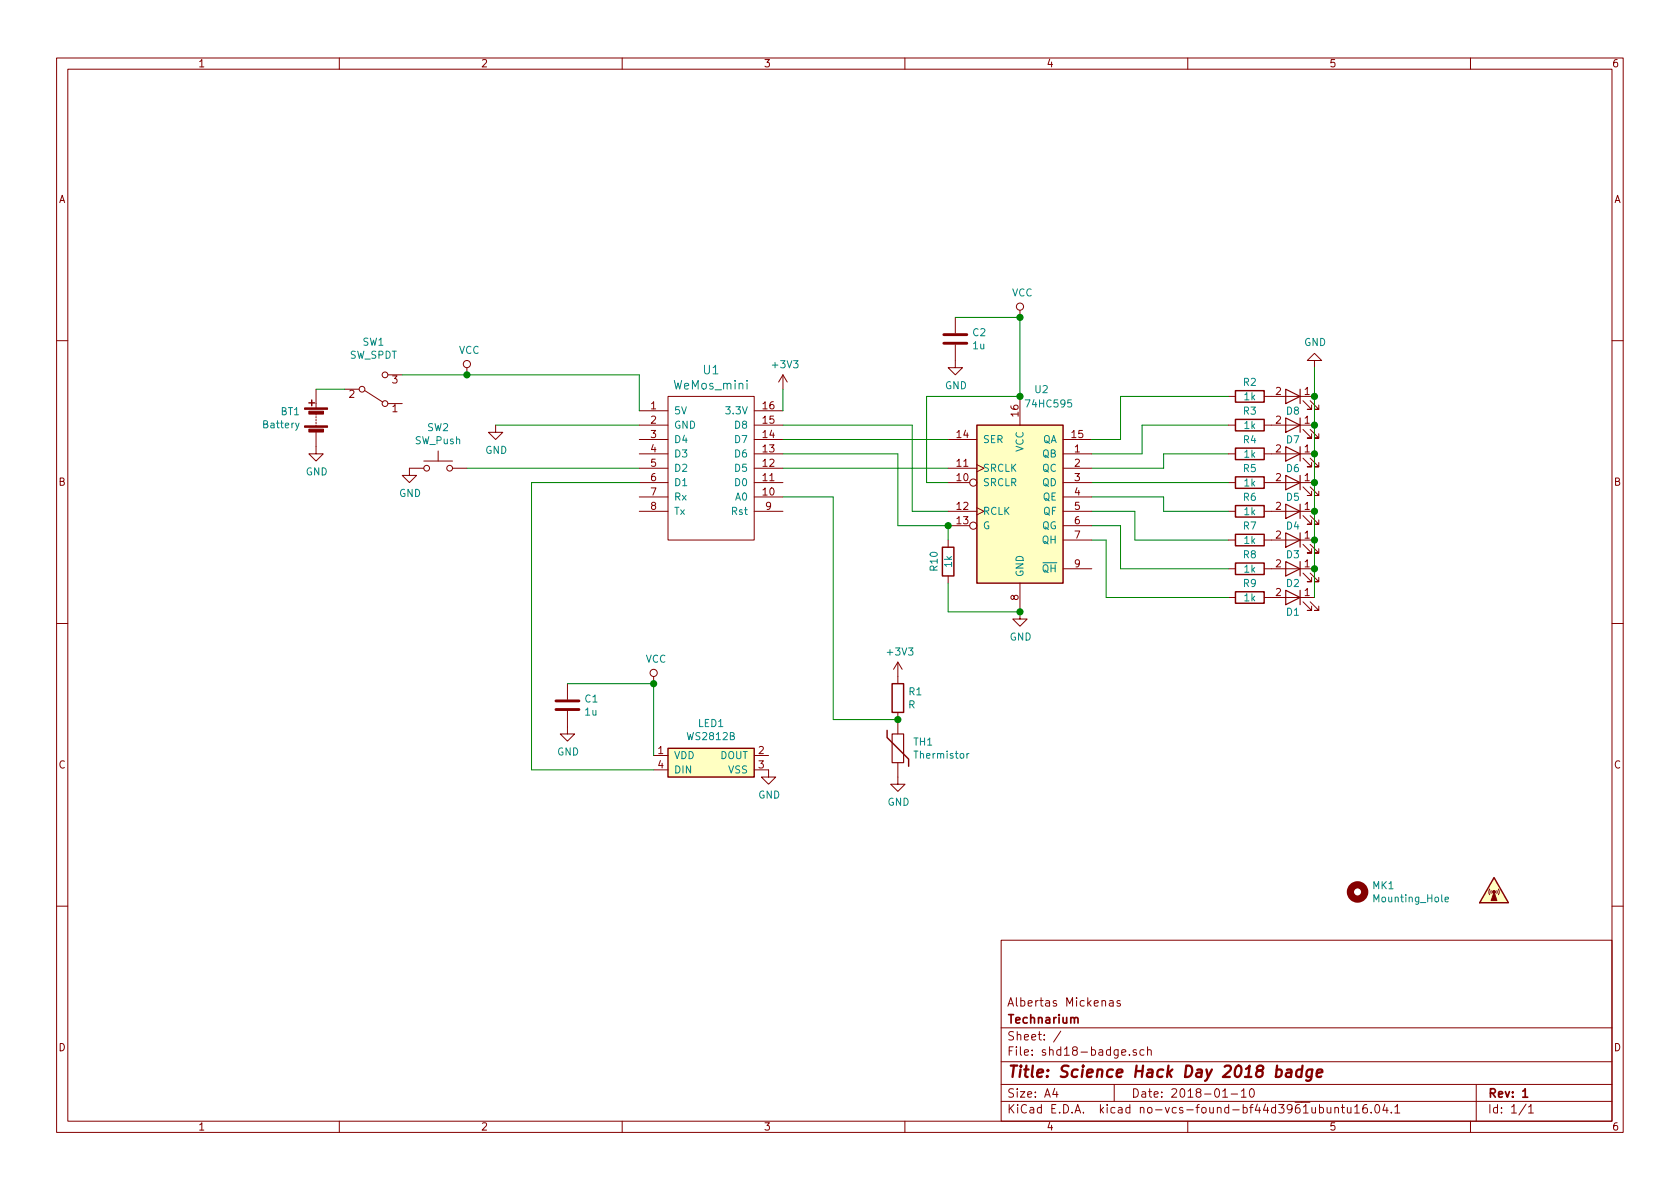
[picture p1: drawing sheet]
EESchema Schematic File Version 4
LIBS:shd18-badge-cache
EELAYER 26 0
EELAYER END
$Descr A4 11693 8268
encoding utf-8
Sheet 1 1
Title "Science Hack Day 2018 badge"
Date "2018-01-10"
Rev "1"
Comp "Technarium"
Comment1 "Albertas Mickenas"
Comment2 ""
Comment3 ""
Comment4 ""
$EndDescr
$Comp
L wemos_mini:WeMos_mini U1
U 1 1
P 4950 3200
F 0 "U1" H 4950 3837 60  0000 C CNN
F 1 "WeMos_mini" H 4950 3731 60  0000 C CNN
F 2 "wemos:D1_mini_board" H 4950 3837 60  0001 C CNN
F 3 "http://www.wemos.cc/Products/d1_mini.html" H 4950 3731 60  0001 C CNN
F 4 "?" H 4950 3200 50  0001 C CNN "PartNo"
F 5 "?" H 4950 3200 50  0001 C CNN "Manufacturer"
F 6 "?" H 4950 3200 50  0001 C CNN "Distributor"
	1    4950 3200
	1    0    0    -1  
$EndComp
$Comp
L Logic_74xx:74HC595 U2
U 1 1
P 7100 3450
F 0 "U2" H 7250 4200 50  0000 C CNN
F 1 "74HC595" H 7300 4100 50  0000 C CNN
F 2 "Housings_SOIC:SOIC-16_3.9x9.9mm_Pitch1.27mm" H 7100 3450 50  0001 C CNN
F 3 "http://www.nxp.com/documents/data_sheet/74HC_HCT595.pdf" H 7100 3450 50  0001 C CNN
F 4 "?" H 7100 3450 50  0001 C CNN "PartNo"
F 5 "?" H 7100 3450 50  0001 C CNN "Manufacturer"
F 6 "?" H 7100 3450 50  0001 C CNN "Distributor"
	1    7100 3450
	1    0    0    -1  
$EndComp
$Comp
L power:VCC #PWR01
U 1 1
P 7100 2200
F 0 "#PWR01" H 7100 2050 50  0001 C CNN
F 1 "VCC" H 7117 2373 50  0000 C CNN
F 2 "" H 7100 2200 50  0001 C CNN
F 3 "" H 7100 2200 50  0001 C CNN
	1    7100 2200
	1    0    0    -1  
$EndComp
Wire Wire Line
	7100 2750 6450 2750
Wire Wire Line
	6450 2750 6450 3350
Wire Wire Line
	6450 3350 6600 3350
Wire Wire Line
	6600 4250 7100 4250
$Comp
L power:GND #PWR02
U 1 1
P 7100 4250
F 0 "#PWR02" H 7100 4000 50  0001 C CNN
F 1 "GND" H 7105 4077 50  0000 C CNN
F 2 "" H 7100 4250 50  0001 C CNN
F 3 "" H 7100 4250 50  0001 C CNN
	1    7100 4250
	1    0    0    -1  
$EndComp
Connection ~ 7100 4250
Wire Wire Line
	5450 2950 6350 2950
$Comp
L device:Thermistor TH1
U 1 1
P 6250 5200
F 0 "TH1" H 6355 5246 50  0000 L CNN
F 1 "Thermistor" H 6355 5155 50  0000 L CNN
F 2 "Resistors_SMD:R_0603" H 6250 5200 50  0001 C CNN
F 3 "" H 6250 5200 50  0001 C CNN
F 4 "?" H 6250 5200 50  0001 C CNN "PartNo"
F 5 "?" H 6250 5200 50  0001 C CNN "Manufacturer"
F 6 "?" H 6250 5200 50  0001 C CNN "Distributor"
	1    6250 5200
	1    0    0    -1  
$EndComp
$Comp
L device:R R1
U 1 1
P 6250 4850
F 0 "R1" H 6320 4896 50  0000 L CNN
F 1 "R" H 6320 4805 50  0000 L CNN
F 2 "Resistors_SMD:R_0603" V 6180 4850 50  0001 C CNN
F 3 "" H 6250 4850 50  0001 C CNN
F 4 "?" H 6250 4850 50  0001 C CNN "PartNo"
F 5 "?" H 6250 4850 50  0001 C CNN "Manufacturer"
F 6 "?" H 6250 4850 50  0001 C CNN "Distributor"
	1    6250 4850
	1    0    0    -1  
$EndComp
$Comp
L power:+3V3 #PWR03
U 1 1
P 5450 2700
F 0 "#PWR03" H 5450 2550 50  0001 C CNN
F 1 "+3V3" H 5465 2873 50  0000 C CNN
F 2 "" H 5450 2700 50  0001 C CNN
F 3 "" H 5450 2700 50  0001 C CNN
	1    5450 2700
	1    0    0    -1  
$EndComp
Wire Wire Line
	5450 2700 5450 2850
$Comp
L power:+3V3 #PWR04
U 1 1
P 6250 4700
F 0 "#PWR04" H 6250 4550 50  0001 C CNN
F 1 "+3V3" H 6265 4873 50  0000 C CNN
F 2 "" H 6250 4700 50  0001 C CNN
F 3 "" H 6250 4700 50  0001 C CNN
	1    6250 4700
	1    0    0    -1  
$EndComp
$Comp
L power:GND #PWR05
U 1 1
P 6250 5400
F 0 "#PWR05" H 6250 5150 50  0001 C CNN
F 1 "GND" H 6255 5227 50  0000 C CNN
F 2 "" H 6250 5400 50  0001 C CNN
F 3 "" H 6250 5400 50  0001 C CNN
	1    6250 5400
	1    0    0    -1  
$EndComp
Wire Wire Line
	6250 5000 5800 5000
Wire Wire Line
	5800 5000 5800 3450
Wire Wire Line
	5800 3450 5450 3450
Connection ~ 6250 5000
$Comp
L power:GND #PWR06
U 1 1
P 3450 2950
F 0 "#PWR06" H 3450 2700 50  0001 C CNN
F 1 "GND" H 3455 2777 50  0000 C CNN
F 2 "" H 3450 2950 50  0001 C CNN
F 3 "" H 3450 2950 50  0001 C CNN
	1    3450 2950
	1    0    0    -1  
$EndComp
Wire Wire Line
	3450 2950 4450 2950
$Comp
L device:Battery BT1
U 1 1
P 2200 2900
F 0 "BT1" H 2308 2946 50  0000 L CNN
F 1 "Battery" H 2308 2855 50  0000 L CNN
F 2 "Battery_Holders:Keystone_2479_3xAAA" V 2200 2960 50  0001 C CNN
F 3 "~" V 2200 2960 50  0001 C CNN
F 4 "?" H 2200 2900 50  0001 C CNN "PartNo"
F 5 "?" H 2200 2900 50  0001 C CNN "Manufacturer"
F 6 "?" H 2200 2900 50  0001 C CNN "Distributor"
	1    2200 2900
	-1   0    0    -1  
$EndComp
$Comp
L power:GND #PWR07
U 1 1
P 2200 3100
F 0 "#PWR07" H 2200 2850 50  0001 C CNN
F 1 "GND" H 2205 2927 50  0000 C CNN
F 2 "" H 2200 3100 50  0001 C CNN
F 3 "" H 2200 3100 50  0001 C CNN
	1    2200 3100
	1    0    0    -1  
$EndComp
$Comp
L power:VCC #PWR08
U 1 1
P 3250 2600
F 0 "#PWR08" H 3250 2450 50  0001 C CNN
F 1 "VCC" H 3267 2773 50  0000 C CNN
F 2 "" H 3250 2600 50  0001 C CNN
F 3 "" H 3250 2600 50  0001 C CNN
	1    3250 2600
	1    0    0    -1  
$EndComp
Wire Wire Line
	4450 2600 4450 2850
$Comp
L device:LED D1
U 1 1
P 9000 4150
F 0 "D1" H 9000 4050 50  0000 C CNN
F 1 "LED" H 8992 3986 50  0001 C CNN
F 2 "LEDs:LED_0603" H 9000 4150 50  0001 C CNN
F 3 "~" H 9000 4150 50  0001 C CNN
F 4 "?" H 9000 4150 50  0001 C CNN "PartNo"
F 5 "?" H 9000 4150 50  0001 C CNN "Manufacturer"
F 6 "?" H 9000 4150 50  0001 C CNN "Distributor"
	1    9000 4150
	-1   0    0    -1  
$EndComp
$Comp
L power:GND #PWR09
U 1 1
P 9150 2550
F 0 "#PWR09" H 9150 2300 50  0001 C CNN
F 1 "GND" H 9155 2377 50  0000 C CNN
F 2 "" H 9150 2550 50  0001 C CNN
F 3 "" H 9150 2550 50  0001 C CNN
	1    9150 2550
	1    0    0    1   
$EndComp
$Comp
L device:R R2
U 1 1
P 8700 2750
F 0 "R2" V 8600 2750 50  0000 C CNN
F 1 "1k" V 8700 2750 50  0000 C CNN
F 2 "Resistors_SMD:R_0603" V 8630 2750 50  0001 C CNN
F 3 "" H 8700 2750 50  0001 C CNN
F 4 "?" H 8700 2750 50  0001 C CNN "PartNo"
F 5 "?" H 8700 2750 50  0001 C CNN "Manufacturer"
F 6 "?" H 8700 2750 50  0001 C CNN "Distributor"
	1    8700 2750
	0    1    1    0   
$EndComp
$Comp
L device:R R3
U 1 1
P 8700 2950
F 0 "R3" V 8600 2950 50  0000 C CNN
F 1 "1k" V 8700 2950 50  0000 C CNN
F 2 "Resistors_SMD:R_0603" V 8630 2950 50  0001 C CNN
F 3 "" H 8700 2950 50  0001 C CNN
F 4 "?" H 8700 2950 50  0001 C CNN "PartNo"
F 5 "?" H 8700 2950 50  0001 C CNN "Manufacturer"
F 6 "?" H 8700 2950 50  0001 C CNN "Distributor"
	1    8700 2950
	0    1    1    0   
$EndComp
$Comp
L device:R R4
U 1 1
P 8700 3150
F 0 "R4" V 8600 3150 50  0000 C CNN
F 1 "1k" V 8700 3150 50  0000 C CNN
F 2 "Resistors_SMD:R_0603" V 8630 3150 50  0001 C CNN
F 3 "" H 8700 3150 50  0001 C CNN
F 4 "?" H 8700 3150 50  0001 C CNN "PartNo"
F 5 "?" H 8700 3150 50  0001 C CNN "Manufacturer"
F 6 "?" H 8700 3150 50  0001 C CNN "Distributor"
	1    8700 3150
	0    1    1    0   
$EndComp
$Comp
L device:R R5
U 1 1
P 8700 3350
F 0 "R5" V 8600 3350 50  0000 C CNN
F 1 "1k" V 8700 3350 50  0000 C CNN
F 2 "Resistors_SMD:R_0603" V 8630 3350 50  0001 C CNN
F 3 "" H 8700 3350 50  0001 C CNN
F 4 "?" H 8700 3350 50  0001 C CNN "PartNo"
F 5 "?" H 8700 3350 50  0001 C CNN "Manufacturer"
F 6 "?" H 8700 3350 50  0001 C CNN "Distributor"
	1    8700 3350
	0    1    1    0   
$EndComp
$Comp
L device:R R6
U 1 1
P 8700 3550
F 0 "R6" V 8600 3550 50  0000 C CNN
F 1 "1k" V 8700 3550 50  0000 C CNN
F 2 "Resistors_SMD:R_0603" V 8630 3550 50  0001 C CNN
F 3 "" H 8700 3550 50  0001 C CNN
F 4 "?" H 8700 3550 50  0001 C CNN "PartNo"
F 5 "?" H 8700 3550 50  0001 C CNN "Manufacturer"
F 6 "?" H 8700 3550 50  0001 C CNN "Distributor"
	1    8700 3550
	0    1    1    0   
$EndComp
$Comp
L device:R R7
U 1 1
P 8700 3750
F 0 "R7" V 8600 3750 50  0000 C CNN
F 1 "1k" V 8700 3750 50  0000 C CNN
F 2 "Resistors_SMD:R_0603" V 8630 3750 50  0001 C CNN
F 3 "" H 8700 3750 50  0001 C CNN
F 4 "?" H 8700 3750 50  0001 C CNN "PartNo"
F 5 "?" H 8700 3750 50  0001 C CNN "Manufacturer"
F 6 "?" H 8700 3750 50  0001 C CNN "Distributor"
	1    8700 3750
	0    1    1    0   
$EndComp
$Comp
L device:R R8
U 1 1
P 8700 3950
F 0 "R8" V 8600 3950 50  0000 C CNN
F 1 "1k" V 8700 3950 50  0000 C CNN
F 2 "Resistors_SMD:R_0603" V 8630 3950 50  0001 C CNN
F 3 "" H 8700 3950 50  0001 C CNN
F 4 "?" H 8700 3950 50  0001 C CNN "PartNo"
F 5 "?" H 8700 3950 50  0001 C CNN "Manufacturer"
F 6 "?" H 8700 3950 50  0001 C CNN "Distributor"
	1    8700 3950
	0    1    1    0   
$EndComp
$Comp
L device:R R9
U 1 1
P 8700 4150
F 0 "R9" V 8600 4150 50  0000 C CNN
F 1 "1k" V 8700 4150 50  0000 C CNN
F 2 "Resistors_SMD:R_0603" V 8630 4150 50  0001 C CNN
F 3 "" H 8700 4150 50  0001 C CNN
F 4 "?" H 8700 4150 50  0001 C CNN "PartNo"
F 5 "?" H 8700 4150 50  0001 C CNN "Manufacturer"
F 6 "?" H 8700 4150 50  0001 C CNN "Distributor"
	1    8700 4150
	0    1    1    0   
$EndComp
Wire Wire Line
	7600 3050 7800 3050
Wire Wire Line
	7800 3050 7800 2750
Wire Wire Line
	7800 2750 8550 2750
Wire Wire Line
	7600 3150 7950 3150
Wire Wire Line
	7950 3150 7950 2950
Wire Wire Line
	7950 2950 8550 2950
Wire Wire Line
	7600 3250 8100 3250
Wire Wire Line
	8100 3250 8100 3150
Wire Wire Line
	8100 3150 8550 3150
Wire Wire Line
	7600 3350 8550 3350
Wire Wire Line
	7600 3450 8100 3450
Wire Wire Line
	8100 3450 8100 3550
Wire Wire Line
	8100 3550 8550 3550
Wire Wire Line
	7600 3550 7900 3550
Wire Wire Line
	7900 3550 7900 3750
Wire Wire Line
	7900 3750 8550 3750
Wire Wire Line
	7600 3650 7800 3650
Wire Wire Line
	7800 3650 7800 3950
Wire Wire Line
	7800 3950 8550 3950
Wire Wire Line
	7600 3750 7700 3750
Wire Wire Line
	7700 3750 7700 4150
Wire Wire Line
	7700 4150 8550 4150
$Comp
L device:C C2
U 1 1
P 6650 2350
F 0 "C2" H 6765 2396 50  0000 L CNN
F 1 "1u" H 6765 2305 50  0000 L CNN
F 2 "Capacitors_SMD:C_0603" H 6688 2200 50  0001 C CNN
F 3 "" H 6650 2350 50  0001 C CNN
F 4 "?" H 6650 2350 50  0001 C CNN "PartNo"
F 5 "?" H 6650 2350 50  0001 C CNN "Manufacturer"
F 6 "?" H 6650 2350 50  0001 C CNN "Distributor"
	1    6650 2350
	1    0    0    -1  
$EndComp
$Comp
L power:GND #PWR010
U 1 1
P 6650 2500
F 0 "#PWR010" H 6650 2250 50  0001 C CNN
F 1 "GND" H 6655 2327 50  0000 C CNN
F 2 "" H 6650 2500 50  0001 C CNN
F 3 "" H 6650 2500 50  0001 C CNN
	1    6650 2500
	1    0    0    -1  
$EndComp
Wire Wire Line
	6650 2200 7100 2200
Wire Wire Line
	7100 2200 7100 2750
Connection ~ 7100 2200
Connection ~ 7100 2750
$Comp
L device:C C1
U 1 1
P 3950 4900
F 0 "C1" H 4065 4946 50  0000 L CNN
F 1 "1u" H 4065 4855 50  0000 L CNN
F 2 "Capacitors_SMD:C_0603" H 3988 4750 50  0001 C CNN
F 3 "" H 3950 4900 50  0001 C CNN
F 4 "?" H 3950 4900 50  0001 C CNN "PartNo"
F 5 "?" H 3950 4900 50  0001 C CNN "Manufacturer"
F 6 "?" H 3950 4900 50  0001 C CNN "Distributor"
	1    3950 4900
	1    0    0    -1  
$EndComp
$Comp
L Worldsemi:WS2812B LED1
U 1 1
P 4950 5250
F 0 "LED1" H 4950 5475 50  0000 C CNN
F 1 "WS2812B" H 4950 5384 50  0000 C CNN
F 2 "LEDs:LED_WS2812B-PLCC4" H 4950 4950 50  0001 C CNN
F 3 "http://www.world-semi.com/uploads/soft/150522/1-150522091P5.pdf" H 4950 5200 50  0001 C CNN
F 4 "?" H 4950 5250 50  0001 C CNN "PartNo"
F 5 "?" H 4950 5250 50  0001 C CNN "Manufacturer"
F 6 "?" H 4950 5250 50  0001 C CNN "Distributor"
	1    4950 5250
	1    0    0    -1  
$EndComp
$Comp
L power:GND #PWR011
U 1 1
P 5350 5350
F 0 "#PWR011" H 5350 5100 50  0001 C CNN
F 1 "GND" H 5355 5177 50  0000 C CNN
F 2 "" H 5350 5350 50  0001 C CNN
F 3 "" H 5350 5350 50  0001 C CNN
	1    5350 5350
	1    0    0    -1  
$EndComp
$Comp
L power:VCC #PWR012
U 1 1
P 4550 4750
F 0 "#PWR012" H 4550 4600 50  0001 C CNN
F 1 "VCC" H 4567 4923 50  0000 C CNN
F 2 "" H 4550 4750 50  0001 C CNN
F 3 "" H 4550 4750 50  0001 C CNN
	1    4550 4750
	1    0    0    -1  
$EndComp
$Comp
L power:GND #PWR013
U 1 1
P 3950 5050
F 0 "#PWR013" H 3950 4800 50  0001 C CNN
F 1 "GND" H 3955 4877 50  0000 C CNN
F 2 "" H 3950 5050 50  0001 C CNN
F 3 "" H 3950 5050 50  0001 C CNN
	1    3950 5050
	1    0    0    -1  
$EndComp
Wire Wire Line
	3950 4750 4550 4750
Wire Wire Line
	4550 4750 4550 5250
Connection ~ 4550 4750
Wire Wire Line
	4450 3350 3700 3350
Wire Wire Line
	3700 3350 3700 5350
Wire Wire Line
	3700 5350 4550 5350
$Comp
L Switch:SW_Push SW2
U 1 1
P 3050 3250
F 0 "SW2" H 3050 3535 50  0000 C CNN
F 1 "SW_Push" H 3050 3444 50  0000 C CNN
F 2 "wemos:4P-SMD-6.2X6.2X4H" H 3050 3450 50  0001 C CNN
F 3 "" H 3050 3450 50  0001 C CNN
F 4 "?" H 3050 3250 50  0001 C CNN "PartNo"
F 5 "?" H 3050 3250 50  0001 C CNN "Manufacturer"
F 6 "?" H 3050 3250 50  0001 C CNN "Distributor"
	1    3050 3250
	1    0    0    -1  
$EndComp
$Comp
L power:GND #PWR014
U 1 1
P 2850 3250
F 0 "#PWR014" H 2850 3000 50  0001 C CNN
F 1 "GND" H 2855 3077 50  0000 C CNN
F 2 "" H 2850 3250 50  0001 C CNN
F 3 "" H 2850 3250 50  0001 C CNN
	1    2850 3250
	1    0    0    -1  
$EndComp
Wire Wire Line
	4450 3250 3250 3250
$Comp
L Switch:SW_SPDT SW1
U 1 1
P 2600 2700
F 0 "SW1" H 2600 2375 50  0000 C CNN
F 1 "SW_SPDT" H 2600 2466 50  0000 C CNN
F 2 "wemos:SWITCH-SPST-SMD-A" H 2600 2700 50  0001 C CNN
F 3 "" H 2600 2700 50  0001 C CNN
F 4 "?" H 2600 2700 50  0001 C CNN "PartNo"
F 5 "?" H 2600 2700 50  0001 C CNN "Manufacturer"
F 6 "?" H 2600 2700 50  0001 C CNN "Distributor"
	1    2600 2700
	1    0    0    1   
$EndComp
Wire Wire Line
	2200 2700 2400 2700
Wire Wire Line
	2800 2600 3250 2600
Connection ~ 3250 2600
Wire Wire Line
	3250 2600 4450 2600
Wire Wire Line
	5450 3050 6600 3050
Wire Wire Line
	5450 3250 6600 3250
Wire Wire Line
	6350 3550 6600 3550
Wire Wire Line
	6350 2950 6350 3550
$Comp
L device:LED D2
U 1 1
P 9000 3950
F 0 "D2" H 9000 3850 50  0000 C CNN
F 1 "LED" H 8992 3786 50  0001 C CNN
F 2 "LEDs:LED_0603" H 9000 3950 50  0001 C CNN
F 3 "~" H 9000 3950 50  0001 C CNN
F 4 "?" H 9000 3950 50  0001 C CNN "PartNo"
F 5 "?" H 9000 3950 50  0001 C CNN "Manufacturer"
F 6 "?" H 9000 3950 50  0001 C CNN "Distributor"
	1    9000 3950
	-1   0    0    -1  
$EndComp
$Comp
L device:LED D3
U 1 1
P 9000 3750
F 0 "D3" H 9000 3650 50  0000 C CNN
F 1 "LED" H 8992 3586 50  0001 C CNN
F 2 "LEDs:LED_0603" H 9000 3750 50  0001 C CNN
F 3 "~" H 9000 3750 50  0001 C CNN
F 4 "?" H 9000 3750 50  0001 C CNN "PartNo"
F 5 "?" H 9000 3750 50  0001 C CNN "Manufacturer"
F 6 "?" H 9000 3750 50  0001 C CNN "Distributor"
	1    9000 3750
	-1   0    0    -1  
$EndComp
$Comp
L device:LED D4
U 1 1
P 9000 3550
F 0 "D4" H 9000 3450 50  0000 C CNN
F 1 "LED" H 8992 3386 50  0001 C CNN
F 2 "LEDs:LED_0603" H 9000 3550 50  0001 C CNN
F 3 "~" H 9000 3550 50  0001 C CNN
F 4 "?" H 9000 3550 50  0001 C CNN "PartNo"
F 5 "?" H 9000 3550 50  0001 C CNN "Manufacturer"
F 6 "?" H 9000 3550 50  0001 C CNN "Distributor"
	1    9000 3550
	-1   0    0    -1  
$EndComp
Wire Wire Line
	9150 4150 9150 3950
$Comp
L device:LED D5
U 1 1
P 9000 3350
F 0 "D5" H 9000 3250 50  0000 C CNN
F 1 "LED" H 8992 3186 50  0001 C CNN
F 2 "LEDs:LED_0603" H 9000 3350 50  0001 C CNN
F 3 "~" H 9000 3350 50  0001 C CNN
F 4 "?" H 9000 3350 50  0001 C CNN "PartNo"
F 5 "?" H 9000 3350 50  0001 C CNN "Manufacturer"
F 6 "?" H 9000 3350 50  0001 C CNN "Distributor"
	1    9000 3350
	-1   0    0    -1  
$EndComp
$Comp
L device:LED D6
U 1 1
P 9000 3150
F 0 "D6" H 9000 3050 50  0000 C CNN
F 1 "LED" H 8992 2986 50  0001 C CNN
F 2 "LEDs:LED_0603" H 9000 3150 50  0001 C CNN
F 3 "~" H 9000 3150 50  0001 C CNN
F 4 "?" H 9000 3150 50  0001 C CNN "PartNo"
F 5 "?" H 9000 3150 50  0001 C CNN "Manufacturer"
F 6 "?" H 9000 3150 50  0001 C CNN "Distributor"
	1    9000 3150
	-1   0    0    -1  
$EndComp
$Comp
L device:LED D7
U 1 1
P 9000 2950
F 0 "D7" H 9000 2850 50  0000 C CNN
F 1 "LED" H 8992 2786 50  0001 C CNN
F 2 "LEDs:LED_0603" H 9000 2950 50  0001 C CNN
F 3 "~" H 9000 2950 50  0001 C CNN
F 4 "?" H 9000 2950 50  0001 C CNN "PartNo"
F 5 "?" H 9000 2950 50  0001 C CNN "Manufacturer"
F 6 "?" H 9000 2950 50  0001 C CNN "Distributor"
	1    9000 2950
	-1   0    0    -1  
$EndComp
$Comp
L device:LED D8
U 1 1
P 9000 2750
F 0 "D8" H 9000 2650 50  0000 C CNN
F 1 "LED" H 8992 2586 50  0001 C CNN
F 2 "LEDs:LED_0603" H 9000 2750 50  0001 C CNN
F 3 "~" H 9000 2750 50  0001 C CNN
F 4 "?" H 9000 2750 50  0001 C CNN "PartNo"
F 5 "?" H 9000 2750 50  0001 C CNN "Manufacturer"
F 6 "?" H 9000 2750 50  0001 C CNN "Distributor"
	1    9000 2750
	-1   0    0    -1  
$EndComp
Connection ~ 9150 3950
Wire Wire Line
	9150 3950 9150 3750
Connection ~ 9150 3750
Wire Wire Line
	9150 3750 9150 3550
Connection ~ 9150 3550
Wire Wire Line
	9150 3550 9150 3350
Connection ~ 9150 3350
Wire Wire Line
	9150 3350 9150 3150
Connection ~ 9150 3150
Wire Wire Line
	9150 3150 9150 2950
Connection ~ 9150 2950
Wire Wire Line
	9150 2950 9150 2750
Connection ~ 9150 2750
Wire Wire Line
	9150 2750 9150 2550
$Comp
L Graphic:SYM_Radio_Waves_Small #SYM1
U 1 1
P 10400 6200
F 0 "#SYM1" H 10400 6340 50  0001 C CNN
F 1 "SYM_Radio_Waves_Small" H 10400 6075 50  0001 C CNN
F 2 "wemos:letunas" H 10400 6025 50  0001 C CNN
F 3 "~" H 10430 6000 50  0001 C CNN
F 4 "?" H 10400 6200 50  0001 C CNN "PartNo"
F 5 "?" H 10400 6200 50  0001 C CNN "Manufacturer"
F 6 "?" H 10400 6200 50  0001 C CNN "Distributor"
	1    10400 6200
	1    0    0    -1  
$EndComp
$Comp
L Mechanical:Mounting_Hole MK1
U 1 1
P 9450 6200
F 0 "MK1" H 9550 6246 50  0000 L CNN
F 1 "Mounting_Hole" H 9550 6155 50  0000 L CNN
F 2 "Mounting_Holes:MountingHole_3.2mm_M3" H 9450 6200 50  0001 C CNN
F 3 "" H 9450 6200 50  0001 C CNN
F 4 "?" H 9450 6200 50  0001 C CNN "PartNo"
F 5 "?" H 9450 6200 50  0001 C CNN "Manufacturer"
F 6 "?" H 9450 6200 50  0001 C CNN "Distributor"
	1    9450 6200
	1    0    0    -1  
$EndComp
$Comp
L device:R R10
U 1 1
P 6600 3900
F 0 "R10" V 6500 3900 50  0000 C CNN
F 1 "1k" V 6600 3900 50  0000 C CNN
F 2 "Resistors_SMD:R_0603" V 6530 3900 50  0001 C CNN
F 3 "" H 6600 3900 50  0001 C CNN
F 4 "?" H 6600 3900 50  0001 C CNN "PartNo"
F 5 "?" H 6600 3900 50  0001 C CNN "Manufacturer"
F 6 "?" H 6600 3900 50  0001 C CNN "Distributor"
	1    6600 3900
	1    0    0    -1  
$EndComp
Wire Wire Line
	6600 3750 6600 3650
Wire Wire Line
	6600 4050 6600 4250
Wire Wire Line
	6600 3650 6250 3650
Wire Wire Line
	6250 3650 6250 3150
Wire Wire Line
	6250 3150 5450 3150
Connection ~ 6600 3650
$EndSCHEMATC
